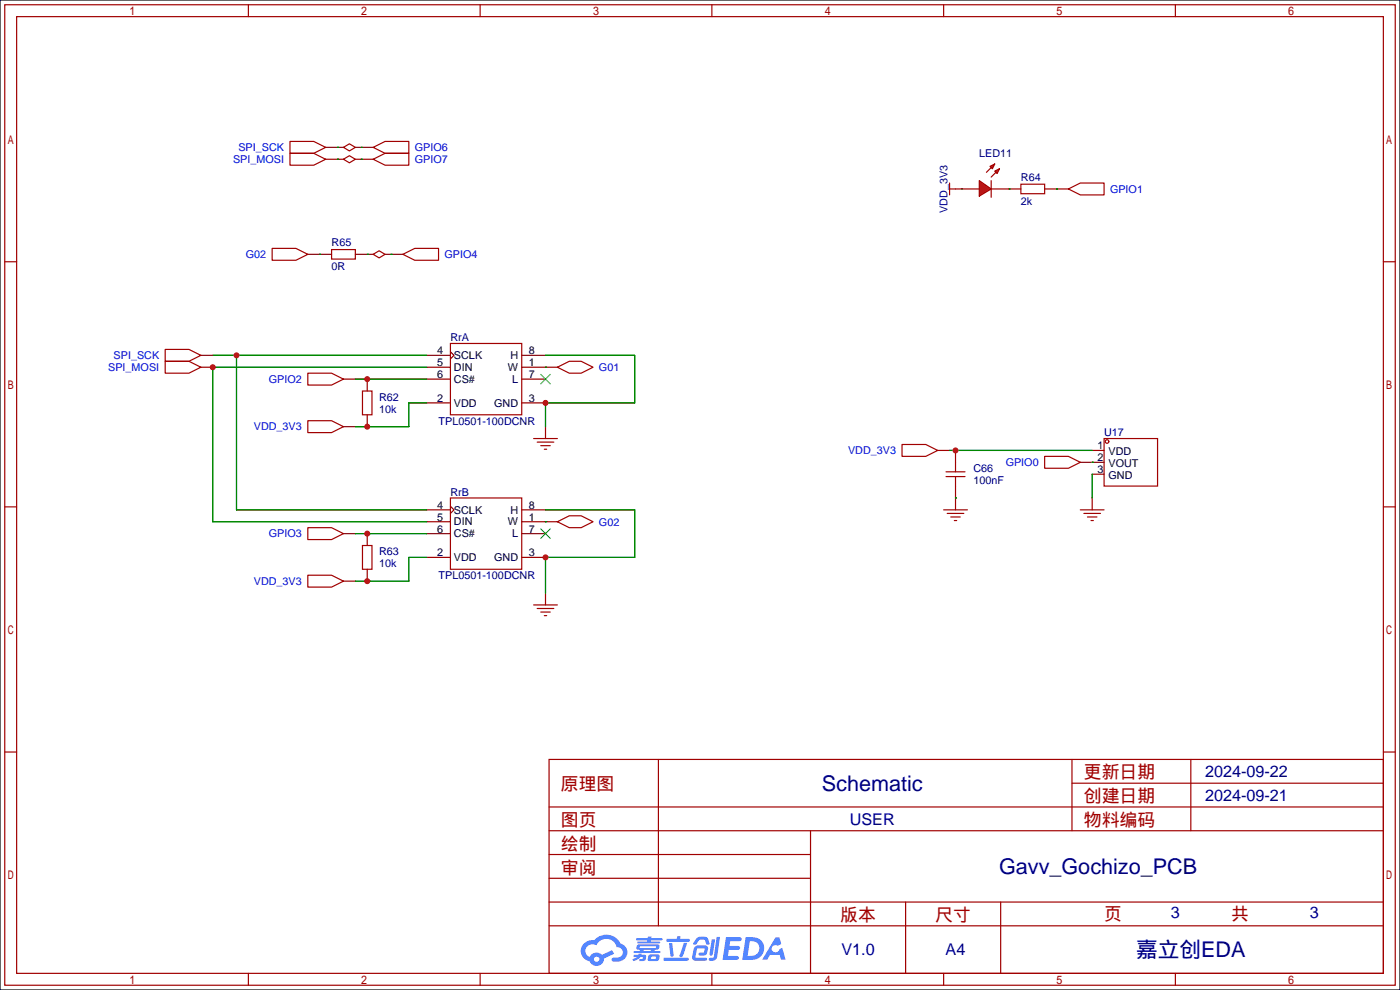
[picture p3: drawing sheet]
<svg xmlns="http://www.w3.org/2000/svg" width="299mm" height="212mm" viewBox="0 0 299 212" stroke-linecap="round" stroke-linejoin="round" font-family="sans-serif">
<path d="M0 0h299.2v211.6h-299.2z" fill="#fff" stroke="#000" stroke-width=".25"/>
<g fill="none" stroke="#a10000" stroke-width=".25">
<path d="M1 1h297.2v209.6h-297.2zM3.6 3.6h292.1v204.4h-292.1zM53.1 1v2.6M102.6 1v2.6M152.1 1v2.6M201.7 1v2.6M251.2 1v2.6M1 55.9h2.6M295.7 55.9h2.5M1 108.3h2.6M295.7 108.3h2.5M1 160.7h2.6"/>
<path d="M117.3 162.3h178.4v45.7h-178.4zM117.3 177.5h178.4M117.3 172.5h178.4M140.7 162.3v35.6M173.2 177.5v30.5M229.1 162.3v15.2M229.1 167.4h66.6M254.5 162.3v15.2M295.7 160.7h2.5M117.3 182.6h55.9M117.3 197.9h178.4M117.3 192.8h178.4"/>
<path d="M117.3 187.7h55.9M193.5 192.8v15.2M213.9 192.8v15.2M53.1 208v2.6M102.6 208v2.6M152.1 208v2.6M201.7 208v2.6M251.2 208v2.6"/>
</g>
<g fill="#5487ff">
<path d="M155.2 200.3h2.6a.48 .48 0 0 1 .7 .4 .48 .48 0 0 1-.6 .4h-1.8l-.2 1.1h1.9a.43 .43 0 0 1 .4 .4 .43 .43 0 0 1-.5 .4h-1.9l-.2 1.3h1.7a.45 .45 0 0 1 .5 .2 .45 .45 0 0 1-.1 .6h-3.3z"/>
<path d="M165.7 200.3h.9l.4 1.5-.8 .3a.84 .84 0 0 0-1.2 .3 .84 .84 0 0 0 .4 1.1 .84 .84 0 0 0 1.1-.4l.1-.2 .6-.3 .7 2.5h-1l-.2-1h-2.1l-.6 1h-1.1z"/>
<path d="M152.1 200.8h.7l-.5 3.1a.36 .36 0 0 1-.3 .3 .36 .36 0 0 1-.4-.3z"/>
<path d="M153.2 200.2h.7l-.6 4.3a1.13 1.13 0 0 1-1.8 .6l.2-.4h.7l.2-.2z"/>
<path d="M148.9 200.6l.6-.4h1a.77 .77 0 0 1 .9 .5l.3 1-.2 .2h-.5l-.3-.9-.2-.2-1 .1-.7 1-.6-.1-.1-.2z"/>
<path d="M148.4 202.4l.6-.3h1.7a.81 .81 0 0 1 .7 .5 .81 .81 0 0 1-.2 .8 .81 .81 0 0 1-.9 .8h-.7a.32 .32 0 0 1-.3-.3 .32 .32 0 0 1 .4-.3h.7l.2-.9-1.6 .1-.4 1.8 2.2 .1a.32 .32 0 0 1 .3 .4 .32 .32 0 0 1-.4 .2h-2.2l-.5-.3-.1-.5z"/>
<path d="M141.9 204.7h5a.33 .33 0 0 1 .3 .3 .33 .33 0 0 1-.3 .3h-4.9l-.2-.1z"/>
<path d="M146.1 201.5h.8l-.7 2a.98 .98 0 0 1-.7 1.1l-.3-.3z"/>
<path d="M143 201.6h.7l.3 2.5a.34 .34 0 0 1-.3 .4 .34 .34 0 0 1-.4-.3z"/>
<path d="M142.5 200.7h2.1l.3-.6h.6l-.1 .6h1.7a.32 .32 0 0 1 .4 .3 .32 .32 0 0 1-.4 .3h-4.5l-.2-.2z"/>
<path d="M135.5 204.1h.9l.1-.3h.6v.3h.8a.82 .82 0 0 1-.5 1.3h-.8v-.4l.7-.1 .1-.3a.68 .68 0 0 0-1 .4l-1.1 .4-.1-.4 .9-.5h-.7z"/>
<path d="M136 200.5h2.4l.1-.3h.7v.3h2.2l.2 .3-.2 .2h-2.3v.2h1.8l.2 .3-.2 .1h-4.5l-.1-.4h2l.1-.2h-2.3l-.1-.2z"/>
<path d="M159.4 200.3l-.8 4.9h1.7a2.5 2.5 0 0 0 3-2.5 2.5 2.5 0 0 0-3.1-2.4zM160.3 201.1a1.61 1.61 0 0 1 2 1.5 1.61 1.61 0 0 1-1.8 1.7h-.7z"/>
<path d="M136.2 202a.55 .55 0 0 0-.2 .8 .55 .55 0 0 0 .7 .2l.1 .3h-1.3v.3l5.4 .1 .3-.2-.2-.2h-1.2l.2-.3a.7 .7 0 0 0 .8-.3 .7 .7 0 0 0 0-.8l-4.2-.1zM136.8 202.3l3.3-.1 .1 .1-.2 .3h-3.2zM137.5 203h1.7l-.2 .3h-1.4z"/>
<path d="M138.6 204.2a1.05 1.05 0 0 0 0 1.2 2.91 2.91 0 0 0 2.2-.2 .98 .98 0 0 0 0-1.2h-1.6zM139.2 204.5l.9-.1 .1 .4-.2 .2-.8-.1z"/>
<path d="M124.9 201.6a2.23 2.23 0 0 0-.7 2.3 2.23 2.23 0 0 0 1.8 1.6 1.58 1.58 0 0 0 1.8 .9 1.58 1.58 0 0 0 1.3-1.5l2.2-1.1-.5-.7-2.1 1a1.65 1.65 0 0 0-2.7 .4 1.45 1.45 0 0 1-.8-1.9 1.45 1.45 0 0 1 2-.7l.3 .1a2.3 2.3 0 0 1 2.3-1.3 2.3 2.3 0 0 1 2 1.7 1.12 1.12 0 0 1 1.3 1 1.12 1.12 0 0 1-1.1 1.2h-.7a.45 .45 0 0 0-.6 .4 .45 .45 0 0 0 .5 .5 2.21 2.21 0 0 0 2.2-.5 2.21 2.21 0 0 0 .5-2.3 2.13 2.13 0 0 0-1.3-1.1 3.3 3.3 0 0 0-5.6-.7l-1.1 .1zM127 205a.57 .57 0 0 1 1.1 0 .57 .57 0 0 1-1.1 0z"/>
</g>
<g fill="none" stroke="#a10000" stroke-width=".25">
<path d="M62 30.2h5.1l2.5 1.3-2.5 1.3h-5.1zM62 32.8h5.1l2.5 1.2-2.5 1.3h-5.1zM73.4 31.5l1.3-.8 1.2 .8-1.2 .8zM73.4 34l1.3-.7 1.2 .7-1.2 .8zM79.8 34l2.5-1.2h5.1v2.5h-5.1zM79.8 31.5l2.5-1.3h5.1v2.6h-5.1zM202.9 39.1v2.6M211.8 38.6v3.6M218.2 39.4h5.1v2h-5.1zM202.9 40.4h1.3M35.3 74.7h5.1l2.5 1.2-2.5 1.3h-5.1zM35.3 77.2h5.1l2.5 1.3-2.5 1.3h-5.1z"/>
<path d="M65.8 79.8h5.1l2.5 1.2-2.5 1.3h-5.1zM96.3 73.4h15.2v15.2h-15.2zM119.1 78.5l2.6-1.3h2.5l2.5 1.3-2.5 1.3h-2.5zM65.8 89.9h5.1l2.5 1.3-2.5 1.3h-5.1zM77.5 83.6h2v5h-2zM114 93.7h5.1M114.8 94.5h3.6M115.6 95.2h2M116.3 96h.5M192.8 95h5.1l2.5 1.3-2.5 1.2h-5.1zM204.2 98.8v2M223.3 97.5h5l2.6 1.3-2.6 1.3h-5z"/>
<path d="M236 93.7h11.4v10.2h-11.4zM65.8 112.8h5.1l2.5 1.2-2.5 1.3h-5.1zM77.5 116.6h2v5.1h-2zM96.3 106.4h15.2v15.3h-15.2zM119.1 111.5l2.6-1.3h2.5l2.5 1.3-2.5 1.3h-2.5zM201.7 109h5.1M202.2 101.9h4M202.2 100.8h4M202.4 109.7h3.6M203.2 110.5h2M204 111.3h.5M204.2 101.9v2"/>
<path d="M230.9 109h5.1M231.6 109.7h3.6M232.4 110.5h2M233.2 111.3h.5M65.8 122.9h5.1l2.5 1.3-2.5 1.3h-5.1zM114 129.3h5.1M114.8 130h3.6M115.6 130.8h2M116.3 131.6h.5"/>
<circle cx="236.6" cy="94.4" r=".38"/>
</g>
<g fill="none" stroke="#870000" stroke-width=".25">
<path d="M69.6 31.5h3.8M69.6 34h3.8M75.9 31.5h3.9M75.9 34h3.9M204.2 40.4h5.1M211.8 40.4h6.4M223.3 40.4h2.5M42.9 78.5h2.6M42.9 75.9h2.6M91.2 78.5h5.1M91.2 75.9h5.1M96.3 75.2l.7 .7-.7 .8"/>
<path d="M111.5 78.5h7.6M111.5 75.9h5.1M73.4 81h2.5M73.4 91.2h2.5M78.5 81v2.6M78.5 88.6v2.6M91.2 86.1h5.1M91.2 81h5.1M111.5 86.1h5.1M111.5 81h5.1M116.6 91.2v2.5M200.4 96.3h2.5"/>
<path d="M204.2 96.3v2.5M230.9 98.8h5.1M233.4 96.3h2.6M73.4 114h2.5M78.5 114v2.6M91.2 111.5h5.1M91.2 119.1h5.1M91.2 109h5.1M91.2 114h5.1M96.3 108.2l.7 .8-.7 .7M111.5 111.5h7.6M111.5 119.1h5.1"/>
<path d="M111.5 109h5.1M111.5 114h5.1M204.2 103.9v5.1M233.4 101.3h2.6M233.4 106.4v2.6M73.4 124.2h2.5M78.5 121.7v2.5M116.6 126.7v2.6"/>
</g>
<path d="M115.6 80l2 2M117.6 80l-2 2M115.6 113l2 2.1M117.6 113l-2 2.1" fill="none" stroke="#3c3" stroke-width=".25"/>
<g fill="none" stroke="#008700" stroke-width=".25">
<path d="M72.1 31.5h.1M72.1 34h.1M77.2 34h.1M77.2 31.5h.1M205.5 40.4h.1M215.6 40.4h.1M45.5 75.9h45.7M50.5 75.9v33.1h40.7M91.2 78.5h-45.7v33h45.7M116.6 78.5h.1M116.6 75.9h19v10.2h-19v5.1M75.9 81h15.3"/>
<path d="M91.2 86.1h-3.8v5.1h-11.5M202.9 96.3h30.5M233.4 98.8h.1M75.9 114h15.3M91.2 119.1h-3.8v5.1h-11.5M116.6 111.5h.1M116.6 109h19v10.1h-19v7.6M204.2 106.4h.1M233.4 101.3v5.1"/>
</g>
<g fill="#f00" stroke="#a10000" stroke-width=".25">
<path d="M209.3 38.6l2.5 1.8-2.5 1.5z"/>
<path d="M211.6 35.6l1-.5-.5 1z"/>
<path d="M212.6 36.6l1-.5-.5 1z"/>
</g>
<path d="M211.8 35.8l-1 1M212.9 36.8l-1.1 1M58.2 53.1h5l2.6 1.3-2.6 1.2h-5zM70.9 53.3h5v2.1h-5zM79.8 54.4l1.2-.8 1.3 .8-1.3 .7zM86.1 54.4l2.5-1.3h5.1v2.5h-5.1zM228.3 40.4l2.6-1.3h5.1v2.6h-5.1z" fill="none" stroke="#a10000" stroke-width=".25"/>
<path d="M65.8 54.4h5.1M75.9 54.4h3.9M82.3 54.4h3.8M225.8 40.4h2.5" fill="none" stroke="#870000" stroke-width=".25"/>
<path d="M68.3 54.4h.1M78.5 54.4h.1M83.6 54.4h.1M225.8 40.4h.1" fill="none" stroke="#008700" stroke-width=".25"/>
<g fill="#c00">
<circle cx="78.5" cy="124.2" r=".63"/>
<circle cx="78.5" cy="91.2" r=".63"/>
<circle cx="116.6" cy="86.1" r=".63"/>
<circle cx="116.6" cy="119.1" r=".63"/>
<circle cx="45.5" cy="78.5" r=".63"/>
<circle cx="50.5" cy="75.9" r=".63"/>
<circle cx="78.5" cy="81" r=".63"/>
<circle cx="78.5" cy="114" r=".63"/>
<circle cx="204.2" cy="96.3" r=".63"/>
</g>
<g font-size="4.6" fill="#000080">
<text x="175.7" y="169">Schematic</text>
<text x="213.5" y="186.8">Gavv_Gochizo_PCB</text>
<text x="242.8" y="204.6">嘉立创EDA</text>
</g>
<g font-size="3.8" fill="#a00000">
<text x="231.6" y="166.4">更新日期</text>
<text x="119.9" y="168.9">原理图</text>
<text x="231.6" y="171.5">创建日期</text>
<text x="119.9" y="176.5">图页</text>
<text x="231.6" y="176.5">物料编码</text>
<text x="119.9" y="181.6">绘制</text>
<text x="119.9" y="186.7">审阅</text>
<text x="179.6" y="196.9">版本</text>
<text x="199.9" y="196.9">尺寸</text>
<text x="236" y="196.6">页</text>
<text x="263.1" y="196.6">共</text>
</g>
<g font-size="3.5" fill="#000080">
<text x="257.6" y="166.1">2024-09-22</text>
<text x="257.6" y="171.1">2024-09-21</text>
<text x="181.6" y="176.2">USER</text>
<text x="250.2" y="196.3">3</text>
<text x="280" y="196.3">3</text>
<text x="179.8" y="204.2">V1.0</text>
<text x="202.1" y="204.2">A4</text>
</g>
<g font-size="2.3" fill="#00f">
<text x="49.8" y="34.8">SPI_MOSI</text>
<text x="51" y="32.3">SPI_SCK</text>
<text x="88.6" y="34.8">GPIO7</text>
<text x="88.6" y="32.3">GPIO6</text>
<text x="237.2" y="41.2">GPIO1</text>
<text x="52.5" y="55.2">G02</text>
<text x="95" y="55.2">GPIO4</text>
<text x="24.3" y="76.8">SPI_SCK</text>
<text x="23.1" y="79.3">SPI_MOSI</text>
<text x="57.5" y="81.8">GPIO2</text>
<text x="128" y="79.3">G01</text>
<text x="54.3" y="92">VDD_3V3</text>
<text x="181.3" y="97.1">VDD_3V3</text>
<text x="214.9" y="99.6">GPIO0</text>
<text x="128" y="112.3">G02</text>
<text x="57.5" y="114.9">GPIO3</text>
<text x="54.3" y="125">VDD_3V3</text>
</g>
<g font-size="2.3" fill="#000080">
<text x="209.3" y="33.6">LED11</text>
<text x="218.2" y="38.7">R64</text>
<text x="202.5" y="45.5" transform="rotate(-90 202.5 45.5)">VDD_3V3</text>
<text x="218.2" y="43.7">2k</text>
<text x="70.9" y="52.6">R65</text>
<text x="70.9" y="57.7">0R</text>
<text x="96.3" y="72.9">RrA</text>
<text x="81" y="85.6">R62</text>
<text x="81" y="88.2">10k</text>
<text x="93.7" y="90.7">TPL0501-100DCNR</text>
<text x="236" y="93.3">U17</text>
<text x="208" y="100.9">C66</text>
<text x="96.3" y="106">RrB</text>
<text x="208" y="103.4">100nF</text>
<text x="81" y="118.7">R63</text>
<text x="81" y="121.2">10k</text>
<text x="93.7" y="123.7">TPL0501-100DCNR</text>
</g>
<g font-size="2.3">
<text x="93.5" y="75.7">4</text>
<text x="97" y="76.7">SCLK</text>
<text x="109.1" y="76.7">H</text>
<text x="113" y="75.7">8</text>
<text x="93.5" y="78.3">5</text>
<text x="93.5" y="80.8">6</text>
<text x="97" y="79.3">DIN</text>
<text x="97" y="81.8">CS#</text>
<text x="108.6" y="79.3">W</text>
<text x="109.5" y="81.8">L</text>
<text x="113" y="78.3">1</text>
<text x="113" y="80.8">7</text>
<text x="93.5" y="85.9">2</text>
<text x="97" y="86.9">VDD</text>
<text x="105.6" y="86.9">GND</text>
<text x="113" y="85.9">3</text>
<text x="234.6" y="96">1</text>
<text x="234.6" y="98.6">2</text>
<text x="234.6" y="101.1">3</text>
<text x="236.9" y="97.3">VDD</text>
<text x="236.9" y="99.8">VOUT</text>
<text x="236.9" y="102.4">GND</text>
<text x="93.5" y="108.7">4</text>
<text x="93.5" y="111.3">5</text>
<text x="93.5" y="113.8">6</text>
<text x="97" y="109.8">SCLK</text>
<text x="97" y="112.3">DIN</text>
<text x="108.6" y="112.3">W</text>
<text x="109.1" y="109.8">H</text>
<text x="113" y="111.3">1</text>
<text x="113" y="113.8">7</text>
<text x="113" y="108.7">8</text>
<text x="93.5" y="118.9">2</text>
<text x="97" y="119.9">VDD</text>
<text x="97" y="114.8">CS#</text>
<text x="105.6" y="119.9">GND</text>
<text x="109.5" y="114.8">L</text>
<text x="113" y="118.9">3</text>
</g>
</svg>
